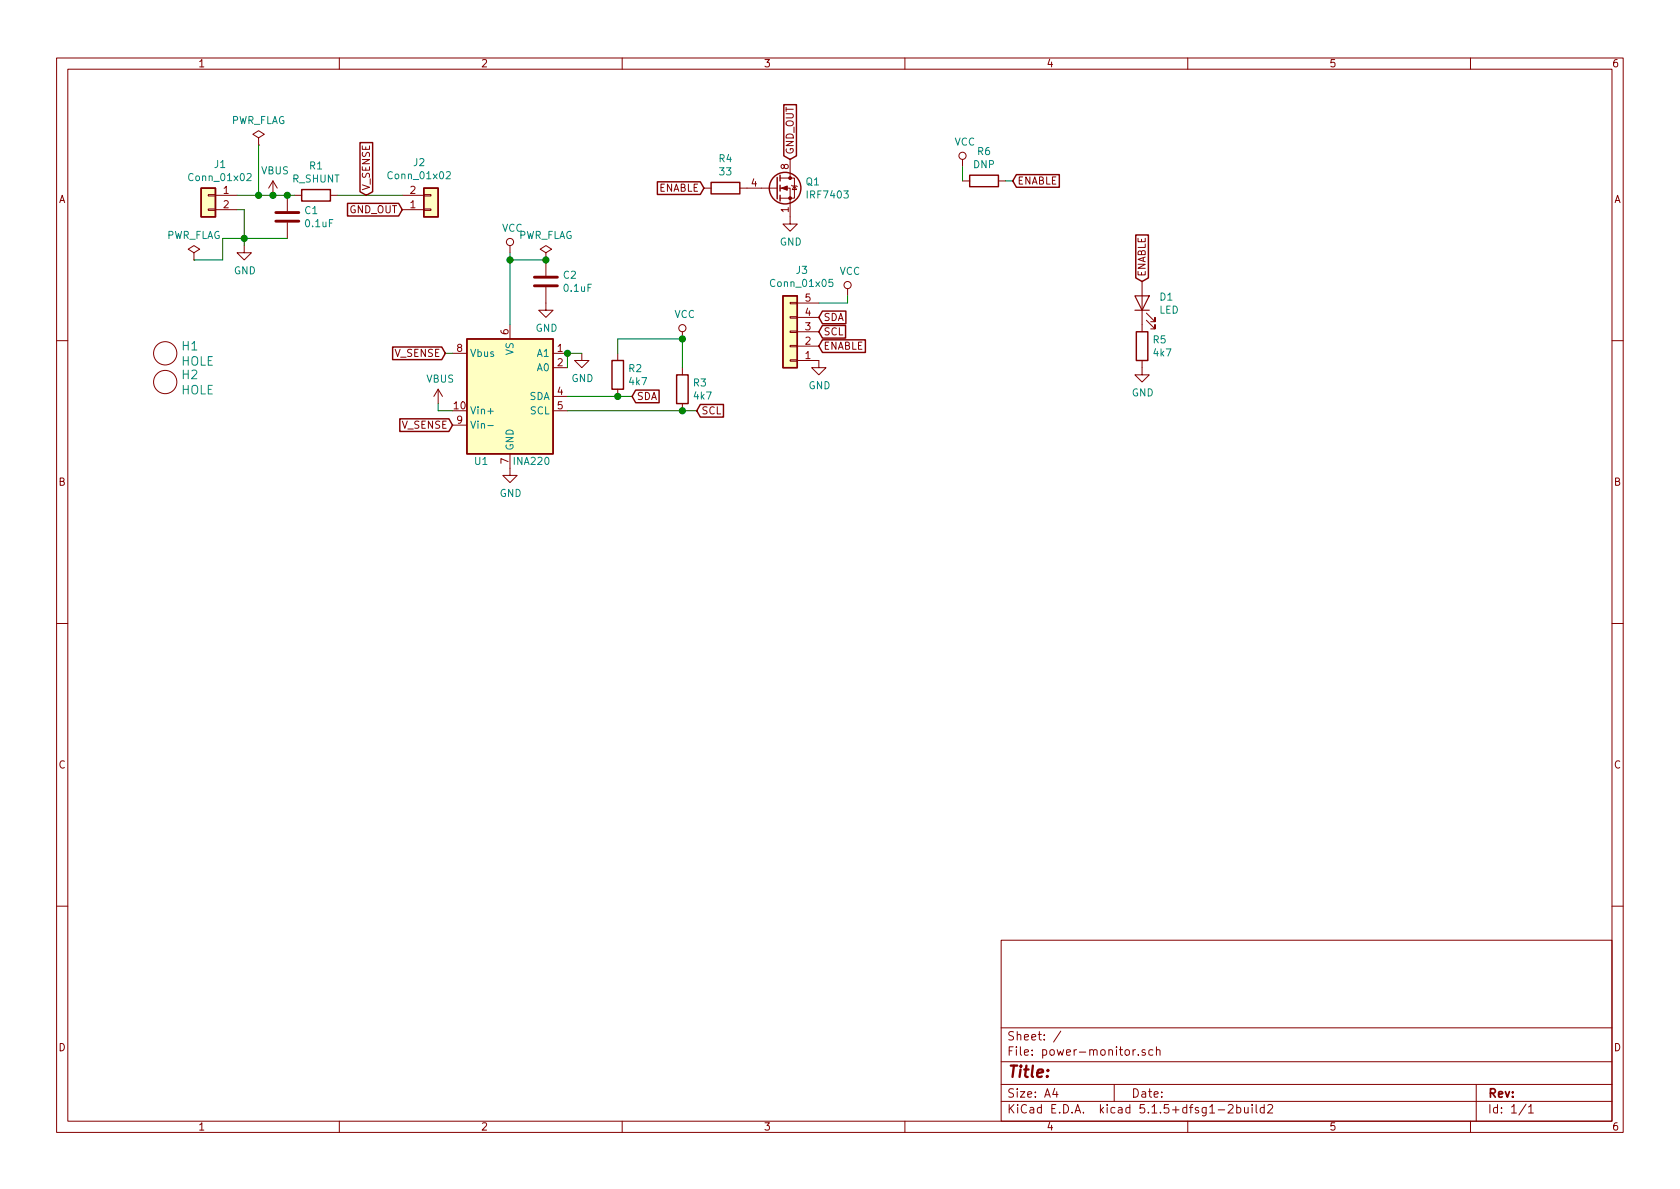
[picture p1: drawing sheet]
EESchema Schematic File Version 4
EELAYER 30 0
EELAYER END
$Descr A4 11693 8268
encoding utf-8
Sheet 1 1
Title ""
Date ""
Rev ""
Comp ""
Comment1 ""
Comment2 ""
Comment3 ""
Comment4 ""
$EndDescr
$Comp
L homebrew:INA220 U1
U 1 1
P 3550 2750
F 0 "U1" H 3350 2300 50  0000 C CNN
F 1 "INA220" H 3700 2300 50  0000 C CNN
F 2 "Package_SO:VSSOP-10_3x3mm_P0.5mm" H 4350 2300 50  0001 C CNN
F 3 "https://www.ti.com/lit/ds/symlink/ina220.pdf" H 3900 2650 50  0001 C CNN
	1    3550 2750
	1    0    0    -1  
$EndComp
$Comp
L Connector_Generic:Conn_01x02 J2
U 1 1
P 3000 1450
F 0 "J2" H 2918 1125 50  0000 C CNN
F 1 "Conn_01x02" H 2918 1216 50  0000 C CNN
F 2 "homebrew:Wurth_ScrewTerminal_1x02_P5.00mm_691137710002" H 3000 1450 50  0001 C CNN
F 3 "~" H 3000 1450 50  0001 C CNN
	1    3000 1450
	1    0    0    1   
$EndComp
$Comp
L Connector_Generic:Conn_01x02 J1
U 1 1
P 1450 1350
F 0 "J1" H 1368 1567 50  0000 C CNN
F 1 "Conn_01x02" H 1368 1476 50  0000 C CNN
F 2 "homebrew:Wurth_ScrewTerminal_1x02_P5.00mm_691137710002" H 1450 1350 50  0001 C CNN
F 3 "~" H 1450 1350 50  0001 C CNN
	1    1450 1350
	-1   0    0    -1  
$EndComp
Wire Wire Line
	2350 1350 2800 1350
Wire Wire Line
	1650 1350 1800 1350
$Comp
L Device:R R1
U 1 1
P 2200 1350
F 0 "R1" V 1993 1350 50  0000 C CNN
F 1 "R_SHUNT" V 2084 1350 50  0000 C CNN
F 2 "Resistor_SMD:R_1206_3216Metric_Pad1.42x1.75mm_HandSolder" V 2130 1350 50  0001 C CNN
F 3 "~" H 2200 1350 50  0001 C CNN
	1    2200 1350
	0    1    1    0   
$EndComp
$Comp
L power:VBUS #PWR0101
U 1 1
P 1900 1350
F 0 "#PWR0101" H 1900 1200 50  0001 C CNN
F 1 "VBUS" H 1915 1523 50  0000 C CNN
F 2 "" H 1900 1350 50  0001 C CNN
F 3 "" H 1900 1350 50  0001 C CNN
	1    1900 1350
	1    0    0    -1  
$EndComp
Connection ~ 1900 1350
Wire Wire Line
	1900 1350 2000 1350
Text GLabel 2550 1350 1    50   Input ~ 0
V_SENSE
Wire Wire Line
	3100 2450 3150 2450
$Comp
L power:VBUS #PWR0102
U 1 1
P 3050 2800
F 0 "#PWR0102" H 3050 2650 50  0001 C CNN
F 1 "VBUS" H 3065 2973 50  0000 C CNN
F 2 "" H 3050 2800 50  0001 C CNN
F 3 "" H 3050 2800 50  0001 C CNN
	1    3050 2800
	1    0    0    -1  
$EndComp
$Comp
L power:GND #PWR0103
U 1 1
P 1700 1700
F 0 "#PWR0103" H 1700 1450 50  0001 C CNN
F 1 "GND" H 1705 1527 50  0000 C CNN
F 2 "" H 1700 1700 50  0001 C CNN
F 3 "" H 1700 1700 50  0001 C CNN
	1    1700 1700
	1    0    0    -1  
$EndComp
Wire Wire Line
	1700 1700 1700 1650
Wire Wire Line
	1700 1450 1650 1450
Text GLabel 2800 1450 0    50   Input ~ 0
GND_OUT
$Comp
L power:GND #PWR0104
U 1 1
P 3550 3250
F 0 "#PWR0104" H 3550 3000 50  0001 C CNN
F 1 "GND" H 3555 3077 50  0000 C CNN
F 2 "" H 3550 3250 50  0001 C CNN
F 3 "" H 3550 3250 50  0001 C CNN
	1    3550 3250
	1    0    0    -1  
$EndComp
Text GLabel 3150 2950 0    50   Input ~ 0
V_SENSE
$Comp
L Transistor_FET:IRF7403 Q1
U 1 1
P 5400 1300
F 0 "Q1" H 5605 1346 50  0000 L CNN
F 1 "IRF7403" H 5605 1255 50  0000 L CNN
F 2 "Package_SO:SOIC-8_3.9x4.9mm_P1.27mm" H 5600 1200 50  0001 L CNN
F 3 "https://www.infineon.com/dgdl/irf7403pbf.pdf?fileId=5546d462533600a4015355fa23541b9c" H 5400 1300 50  0001 L CNN
	1    5400 1300
	1    0    0    -1  
$EndComp
$Comp
L power:GND #PWR0105
U 1 1
P 5500 1500
F 0 "#PWR0105" H 5500 1250 50  0001 C CNN
F 1 "GND" H 5505 1327 50  0000 C CNN
F 2 "" H 5500 1500 50  0001 C CNN
F 3 "" H 5500 1500 50  0001 C CNN
	1    5500 1500
	1    0    0    -1  
$EndComp
Text GLabel 5500 1100 1    50   Input ~ 0
GND_OUT
$Comp
L power:GND #PWR0106
U 1 1
P 5700 2500
F 0 "#PWR0106" H 5700 2250 50  0001 C CNN
F 1 "GND" H 5705 2327 50  0000 C CNN
F 2 "" H 5700 2500 50  0001 C CNN
F 3 "" H 5700 2500 50  0001 C CNN
	1    5700 2500
	1    0    0    -1  
$EndComp
Text GLabel 5700 2400 2    50   Input ~ 0
ENABLE
Text GLabel 5700 2300 2    50   Input ~ 0
SCL
Text GLabel 5700 2200 2    50   Input ~ 0
SDA
$Comp
L Device:C C2
U 1 1
P 3800 1950
F 0 "C2" H 3915 1996 50  0000 L CNN
F 1 "0.1uF" H 3915 1905 50  0000 L CNN
F 2 "Capacitor_SMD:C_0603_1608Metric_Pad1.05x0.95mm_HandSolder" H 3838 1800 50  0001 C CNN
F 3 "~" H 3800 1950 50  0001 C CNN
	1    3800 1950
	1    0    0    -1  
$EndComp
$Comp
L power:GND #PWR0107
U 1 1
P 3800 2100
F 0 "#PWR0107" H 3800 1850 50  0001 C CNN
F 1 "GND" H 3805 1927 50  0000 C CNN
F 2 "" H 3800 2100 50  0001 C CNN
F 3 "" H 3800 2100 50  0001 C CNN
	1    3800 2100
	1    0    0    -1  
$EndComp
Wire Wire Line
	3550 1750 3550 1800
Wire Wire Line
	3550 1800 3800 1800
Connection ~ 3550 1800
Wire Wire Line
	3550 1800 3550 2250
Text GLabel 4900 1300 0    50   Input ~ 0
ENABLE
$Comp
L Device:R R4
U 1 1
P 5050 1300
F 0 "R4" V 4843 1300 50  0000 C CNN
F 1 "33" V 4934 1300 50  0000 C CNN
F 2 "Resistor_SMD:R_0805_2012Metric_Pad1.15x1.40mm_HandSolder" V 4980 1300 50  0001 C CNN
F 3 "~" H 5050 1300 50  0001 C CNN
	1    5050 1300
	0    1    1    0   
$EndComp
Text GLabel 3100 2450 0    50   Input ~ 0
V_SENSE
Wire Wire Line
	3050 2800 3050 2850
Wire Wire Line
	3050 2850 3150 2850
$Comp
L Device:R R2
U 1 1
P 4300 2600
F 0 "R2" H 4370 2646 50  0000 L CNN
F 1 "4k7" H 4370 2555 50  0000 L CNN
F 2 "Resistor_SMD:R_0805_2012Metric_Pad1.15x1.40mm_HandSolder" V 4230 2600 50  0001 C CNN
F 3 "~" H 4300 2600 50  0001 C CNN
	1    4300 2600
	1    0    0    -1  
$EndComp
$Comp
L power:GND #PWR0108
U 1 1
P 4050 2450
F 0 "#PWR0108" H 4050 2200 50  0001 C CNN
F 1 "GND" H 4055 2277 50  0000 C CNN
F 2 "" H 4050 2450 50  0001 C CNN
F 3 "" H 4050 2450 50  0001 C CNN
	1    4050 2450
	1    0    0    -1  
$EndComp
Wire Wire Line
	4050 2450 3950 2450
Wire Wire Line
	3950 2450 3950 2550
Connection ~ 3950 2450
Wire Wire Line
	3950 2750 4300 2750
Wire Wire Line
	4400 2750 4300 2750
Connection ~ 4300 2750
$Comp
L Device:R R3
U 1 1
P 4750 2700
F 0 "R3" H 4820 2746 50  0000 L CNN
F 1 "4k7" H 4820 2655 50  0000 L CNN
F 2 "Resistor_SMD:R_0805_2012Metric_Pad1.15x1.40mm_HandSolder" V 4680 2700 50  0001 C CNN
F 3 "~" H 4750 2700 50  0001 C CNN
	1    4750 2700
	1    0    0    -1  
$EndComp
Text GLabel 4400 2750 2    50   Input ~ 0
SDA
Wire Wire Line
	4750 2850 3950 2850
Wire Wire Line
	4750 2550 4750 2350
Wire Wire Line
	4300 2450 4300 2350
Wire Wire Line
	4300 2350 4750 2350
Text GLabel 4850 2850 2    50   Input ~ 0
SCL
Wire Wire Line
	4850 2850 4750 2850
Connection ~ 4750 2850
$Comp
L Device:C C1
U 1 1
P 2000 1500
F 0 "C1" H 2115 1546 50  0000 L CNN
F 1 "0.1uF" H 2115 1455 50  0000 L CNN
F 2 "Capacitor_SMD:C_0603_1608Metric_Pad1.05x0.95mm_HandSolder" H 2038 1350 50  0001 C CNN
F 3 "~" H 2000 1500 50  0001 C CNN
	1    2000 1500
	1    0    0    -1  
$EndComp
Connection ~ 2000 1350
Wire Wire Line
	2000 1350 2050 1350
Wire Wire Line
	2000 1650 1700 1650
Connection ~ 1700 1650
Wire Wire Line
	1700 1650 1700 1450
Text GLabel 7950 1950 1    50   Input ~ 0
ENABLE
$Comp
L Device:R R5
U 1 1
P 7950 2400
F 0 "R5" H 8020 2446 50  0000 L CNN
F 1 "4k7" H 8020 2355 50  0000 L CNN
F 2 "Resistor_SMD:R_0805_2012Metric_Pad1.15x1.40mm_HandSolder" V 7880 2400 50  0001 C CNN
F 3 "~" H 7950 2400 50  0001 C CNN
	1    7950 2400
	1    0    0    -1  
$EndComp
$Comp
L Device:LED D1
U 1 1
P 7950 2100
F 0 "D1" V 7989 1983 50  0000 R CNN
F 1 "LED" V 7898 1983 50  0000 R CNN
F 2 "LED_SMD:LED_0805_2012Metric_Pad1.15x1.40mm_HandSolder" H 7950 2100 50  0001 C CNN
F 3 "~" H 7950 2100 50  0001 C CNN
	1    7950 2100
	0    -1   -1   0   
$EndComp
$Comp
L power:GND #PWR0109
U 1 1
P 7950 2550
F 0 "#PWR0109" H 7950 2300 50  0001 C CNN
F 1 "GND" H 7955 2377 50  0000 C CNN
F 2 "" H 7950 2550 50  0001 C CNN
F 3 "" H 7950 2550 50  0001 C CNN
	1    7950 2550
	1    0    0    -1  
$EndComp
$Comp
L power:PWR_FLAG #FLG0101
U 1 1
P 1800 1000
F 0 "#FLG0101" H 1800 1075 50  0001 C CNN
F 1 "PWR_FLAG" H 1800 1173 50  0000 C CNN
F 2 "" H 1800 1000 50  0001 C CNN
F 3 "~" H 1800 1000 50  0001 C CNN
	1    1800 1000
	1    0    0    -1  
$EndComp
Wire Wire Line
	1800 1000 1800 1350
Connection ~ 1800 1350
Wire Wire Line
	1800 1350 1900 1350
$Comp
L power:PWR_FLAG #FLG0102
U 1 1
P 3800 1800
F 0 "#FLG0102" H 3800 1875 50  0001 C CNN
F 1 "PWR_FLAG" H 3800 1973 50  0000 C CNN
F 2 "" H 3800 1800 50  0001 C CNN
F 3 "~" H 3800 1800 50  0001 C CNN
	1    3800 1800
	1    0    0    -1  
$EndComp
Connection ~ 3800 1800
$Comp
L power:PWR_FLAG #FLG0103
U 1 1
P 1350 1800
F 0 "#FLG0103" H 1350 1875 50  0001 C CNN
F 1 "PWR_FLAG" H 1350 1973 50  0000 C CNN
F 2 "" H 1350 1800 50  0001 C CNN
F 3 "~" H 1350 1800 50  0001 C CNN
	1    1350 1800
	1    0    0    -1  
$EndComp
Wire Wire Line
	1350 1800 1550 1800
Wire Wire Line
	1550 1800 1550 1650
Wire Wire Line
	1550 1650 1700 1650
$Comp
L Connector_Generic:Conn_01x05 J3
U 1 1
P 5500 2300
F 0 "J3" H 5418 1875 50  0000 C CNN
F 1 "Conn_01x05" H 5418 1966 50  0000 C CNN
F 2 "Connector_PinHeader_2.54mm:PinHeader_1x05_P2.54mm_Vertical" H 5500 2300 50  0001 C CNN
F 3 "~" H 5500 2300 50  0001 C CNN
	1    5500 2300
	-1   0    0    1   
$EndComp
$Comp
L power:VCC #PWR03
U 1 1
P 5900 2050
F 0 "#PWR03" H 5900 1900 50  0001 C CNN
F 1 "VCC" H 5917 2223 50  0000 C CNN
F 2 "" H 5900 2050 50  0001 C CNN
F 3 "" H 5900 2050 50  0001 C CNN
	1    5900 2050
	1    0    0    -1  
$EndComp
Wire Wire Line
	5900 2050 5900 2100
Wire Wire Line
	5900 2100 5700 2100
$Comp
L power:VCC #PWR02
U 1 1
P 4750 2350
F 0 "#PWR02" H 4750 2200 50  0001 C CNN
F 1 "VCC" H 4767 2523 50  0000 C CNN
F 2 "" H 4750 2350 50  0001 C CNN
F 3 "" H 4750 2350 50  0001 C CNN
	1    4750 2350
	1    0    0    -1  
$EndComp
Connection ~ 4750 2350
$Comp
L power:VCC #PWR01
U 1 1
P 3550 1750
F 0 "#PWR01" H 3550 1600 50  0001 C CNN
F 1 "VCC" H 3567 1923 50  0000 C CNN
F 2 "" H 3550 1750 50  0001 C CNN
F 3 "" H 3550 1750 50  0001 C CNN
	1    3550 1750
	1    0    0    -1  
$EndComp
$Comp
L power:VCC #PWR04
U 1 1
P 6700 1150
F 0 "#PWR04" H 6700 1000 50  0001 C CNN
F 1 "VCC" H 6717 1323 50  0000 C CNN
F 2 "" H 6700 1150 50  0001 C CNN
F 3 "" H 6700 1150 50  0001 C CNN
	1    6700 1150
	1    0    0    -1  
$EndComp
Text GLabel 7050 1250 2    50   Input ~ 0
ENABLE
$Comp
L Device:R R6
U 1 1
P 6850 1250
F 0 "R6" V 6643 1250 50  0000 C CNN
F 1 "DNP" V 6734 1250 50  0000 C CNN
F 2 "Resistor_SMD:R_0402_1005Metric" V 6780 1250 50  0001 C CNN
F 3 "~" H 6850 1250 50  0001 C CNN
	1    6850 1250
	0    1    1    0   
$EndComp
Wire Wire Line
	7050 1250 7000 1250
Wire Wire Line
	6700 1250 6700 1150
$Comp
L homebrew:HOLE H1
U 1 1
P 1150 2450
F 0 "H1" H 1259 2503 60  0000 L CNN
F 1 "HOLE" H 1259 2397 60  0000 L CNN
F 2 "MountingHole:MountingHole_3.2mm_M3" H 1150 2450 60  0001 C CNN
F 3 "" H 1150 2450 60  0001 C CNN
	1    1150 2450
	1    0    0    -1  
$EndComp
$Comp
L homebrew:HOLE H2
U 1 1
P 1150 2650
F 0 "H2" H 1259 2703 60  0000 L CNN
F 1 "HOLE" H 1259 2597 60  0000 L CNN
F 2 "MountingHole:MountingHole_3.2mm_M3" H 1150 2650 60  0001 C CNN
F 3 "" H 1150 2650 60  0001 C CNN
	1    1150 2650
	1    0    0    -1  
$EndComp
$EndSCHEMATC
